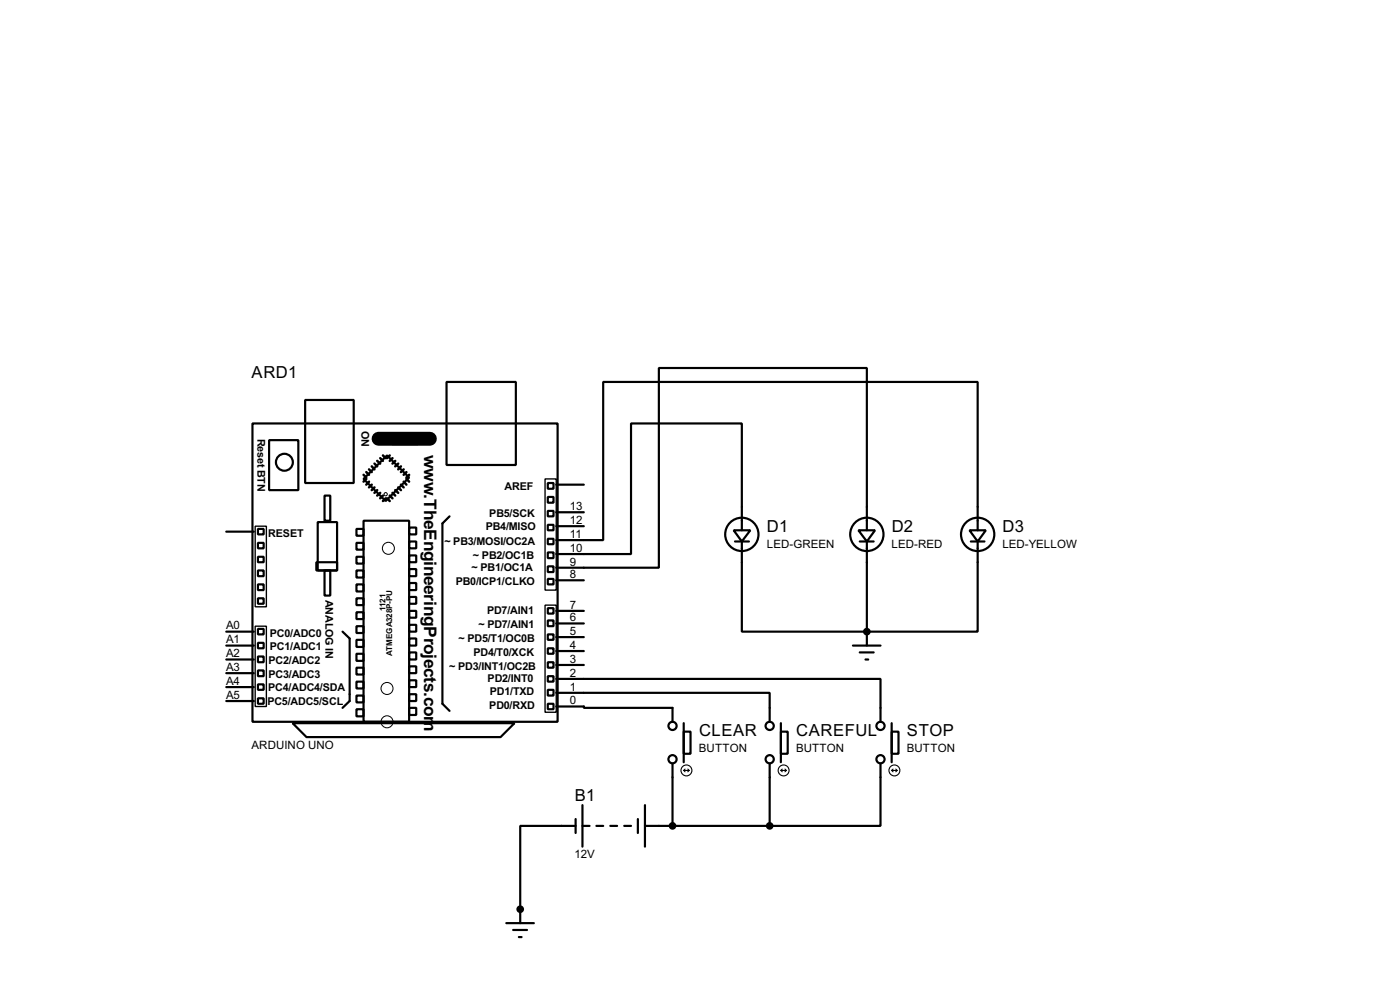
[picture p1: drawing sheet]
<svg xmlns="http://www.w3.org/2000/svg" width="256mm" height="180mm" viewBox="0 0 256 180" stroke-linecap="round" stroke-linejoin="round" font-family="sans-serif">
<g fill="none" stroke="#000" stroke-width=".4">
<path d="M46.3 77.5h55.9v54.6h-55.9zM55.9 73.2h8.9v15.2h-8.9zM71.9 79.3h4.6v2h-4.6zM81.8 69.9h12.7v15.2h-12.7zM41.5 97.3h5M47.3 99.4h1v1h-1zM47.3 96.8h1v1h-1zM49.3 80.6h5.4v9.1h-5.4zM58.2 95.6h3.6v8.8h-3.6zM59.5 90.7h1v4.6h-1zM65.3 96.8h1.3v1.3h-1.3zM65.3 99.4h1.3v1.2h-1.3z"/>
<path d="M66.6 95.3h8.4v36.8h-8.4zM70.9 83.4l4.1 4-4.3 4.3-4.1-4zM75 96.6h1.3v1.2h-1.3zM75 99.1h1.3v1.3h-1.3zM82.4 94.5l-1.3 1.3v33l1.3 1.3M100.4 88.4h1v1.1h-1zM100.4 93.5h1v1h-1zM100.4 96.1h1v1h-1zM100.4 98.6h1v1h-1zM100.4 91h1v1h-1zM101.9 96.3h5.1M101.9 93.8h5.1"/>
<path d="M101.9 88.7h5.1M134.4 97.1h3.1l-1.6 2zM134.7 99.1h2.5M135.9 97.1v-19.6h-20.3v23.9h-13.7M135.9 99.1v16.5h43.2v-16.5M157.3 97.1h3l-1.5 2zM157.5 99.1h2.6M158.8 97.1v-29.7h-38.1v36.5h-18.8M158.8 99.1v19.1M177.6 97.1h3l-1.5 2zM177.9 99.1h2.5M179.1 97.1v-27.2h-68.6v29h-8.6"/>
<path d="M41.5 118.2h5M41.5 115.6h5M47.3 104.4h1v1.1h-1zM47.3 109.5h1v1h-1zM47.3 107h1v1h-1zM47.3 101.9h1v1h-1zM47.3 115.1h1v1h-1zM47.3 117.7h1v1h-1zM58 102.9h3.8v1.5h-3.8zM59.5 104.4h1v4.6h-1zM62.8 115.6l1.3 1.3v11.4l-1.3 1.3M65.3 101.9h1.3v1.3h-1.3z"/>
<path d="M65.3 104.4h1.3v1.3h-1.3zM65.3 107h1.3v1.3h-1.3zM65.3 109.5h1.3v1.3h-1.3zM65.3 112.1h1.3v1.2h-1.3zM65.3 114.6h1.3v1.3h-1.3zM65.3 117.1h1.3v1.3h-1.3zM65.3 119.7h1.3v1.3h-1.3zM75 101.7h1.3v1.2h-1.3zM75 104.2h1.3v1.3h-1.3zM75 106.7h1.3v1.3h-1.3zM75 109.3h1.3v1.2h-1.3zM75 111.8h1.3v1.3h-1.3z"/>
<path d="M75 114.4h1.3v1.2h-1.3zM75 116.9h1.3v1.3h-1.3zM75 119.4h1.3v1.3h-1.3zM100.4 101.1h1v1.1h-1zM100.4 103.7h1v1h-1zM100.4 106h1v1h-1zM100.4 111.3h1v1h-1zM100.4 113.6h1v1h-1zM100.4 116.1h1v1h-1zM100.4 118.7h1v1h-1zM101.9 119.2h5.1M101.9 116.6h5.1"/>
<path d="M101.9 114.1h5.1M101.9 111.8h5.1M101.9 106.2h5.1M156.3 118.2h5M157.5 119.4h2.6M41.5 128.3h5M41.5 125.8h5M41.5 123.2h5M41.5 120.7h5M47.3 120.2h1v1h-1zM47.3 122.7h1v1.1h-1zM47.3 125.3h1v1h-1z"/>
<path d="M47.3 127.8h1v1h-1zM53.6 132.4h40.7l-2.6 2.5h-35.5zM65.3 122.2h1.3v1.3h-1.3zM65.3 124.8h1.3v1.2h-1.3zM65.3 127.3h1.3v1.3h-1.3zM65.3 129.8h1.3v1.3h-1.3zM75 122h1.3v1.2h-1.3zM75 124.5h1.3v1.3h-1.3zM75 127.1h1.3v1.2h-1.3zM75 129.6h1.3v1.3h-1.3zM100.4 121.2h1v1h-1zM100.4 123.8h1v1h-1z"/>
<path d="M100.4 126.3h1v1h-1zM100.4 128.8h1v1h-1zM101.9 129.3h5.1v.3h16.2v2.5M101.9 126.8h39.1v5.3M101.9 124.3h59.4v7.8M101.9 121.7h5.1M123.2 139.8v11.4M125.3 133.9h1.2v4.1h-1.2zM125.3 132.4v7.1M141 139.8v11.4M143.1 133.9h1.2v4.1h-1.2zM143.1 132.4v7.1"/>
<path d="M158.6 120.7h.5M161.3 139.8v11.4h-20.3M163.4 133.9h1.2v4.1h-1.2zM163.4 132.4v7.1M105.5 151.2h-10.2v17.8M105.5 149.9v2.6M106.7 151.2h1.3M106.7 147.4v7.6M109.3 151.2h1.2M111.8 151.2h1.3M114.4 151.2h1.2M116.9 149.9v2.6"/>
<path d="M118.2 151.2h22.8M118.2 147.4v7.6M92.8 169h5M94 170.2h2.6M95.1 171.5h.5"/>
<circle cx="52.1" cy="84.6" r="1.55"/>
<circle cx="135.9" cy="97.8" r="3.1"/>
<circle cx="158.8" cy="97.8" r="3.1"/>
<circle cx="179.1" cy="97.8" r="3.1"/>
<circle cx="123.2" cy="139" r=".75"/>
<circle cx="123.2" cy="132.9" r=".75"/>
<circle cx="141" cy="139" r=".75"/>
<circle cx="141" cy="132.9" r=".75"/>
<circle cx="161.3" cy="139" r=".75"/>
<circle cx="161.3" cy="132.9" r=".75"/>
</g>
<g fill="#000">
<circle cx="158.8" cy="115.6" r=".2"/>
<circle cx="95.3" cy="166.4" r=".2"/>
</g>
<path d="M69.4 80.3h9.4" fill="none" stroke="#000" stroke-width="2.6"/>
<g fill="none" stroke="#000" stroke-width=".45">
<path d="M66.6 86.9l.5 .5M67.1 86.4l.5 .5M67.1 87.7l-.5 .5M67.6 85.9l.5 .5M67.6 88.2l-.5 .5M68.1 85.4l.5 .5M68.1 88.7l-.5 .5M68.6 84.9l.5 .5M68.6 89.2l-.5 .5M69.1 84.4l.6 .5M69.1 89.7l-.5 .5M69.7 83.9l.5 .5"/>
<path d="M69.7 90.2l-.6 .5M70.2 83.4l.5 .5M70.2 90.7l-.5 .5M70.7 91.2l-.5 .5M70.9 91.2l.5 .5M71.4 90.7l.5 .5M71.4 83.4l-.5 .5M71.9 90.2l.5 .5M71.9 83.9l-.5 .5M72.4 89.7l.6 .5M72.4 84.4l-.5 .5M73 89.2l.5 .5"/>
<path d="M73 84.9l-.6 .5M73.5 88.7l.5 .5M73.5 85.4l-.5 .5M74 88.2l.5 .5M74 85.9l-.5 .5M74.5 87.7l.5 .5M74.5 86.4l-.5 .5M75 86.9l-.5 .5"/>
</g>
<g fill="none" stroke="#000" stroke-width=".18">
<circle cx="70.6" cy="90.5" r=".3"/>
<circle cx="71.1" cy="100.4" r="1.1"/>
<circle cx="70.9" cy="132.1" r="1.1"/>
<circle cx="70.9" cy="126" r="1.1"/>
</g>
<path d="M46.8 96.3h2v14.8h-2zM99.9 87.7h2v20.3h-2zM46.8 114.6h2v14.7h-2zM99.9 110.8h2v19.6h-2z" fill="none" stroke="#000" stroke-width=".25"/>
<g fill="#000" stroke="#000" stroke-width=".4">
<circle cx="158.8" cy="115.6" r=".5"/>
<circle cx="123.2" cy="151.2" r=".5"/>
<circle cx="141" cy="151.2" r=".5"/>
<circle cx="95.3" cy="166.4" r=".5"/>
</g>
<g fill="none" stroke="#000" stroke-width=".2">
<path d="M125.3 141h1M125.3 141l.2 .3M125.5 140.8l-.2 .2M126 140.8l.3 .2M126.3 141l-.3 .3M143.1 141h1M143.1 141l.2 .3M143.3 140.8l-.2 .2M143.8 140.8l.3 .2M144.1 141l-.3 .3M163.4 141h1M163.4 141l.2 .3"/>
<path d="M163.6 140.8l-.2 .2M164.1 140.8l.3 .2M164.4 141l-.3 .3"/>
<circle cx="125.7" cy="141" r="1"/>
<circle cx="143.5" cy="141" r="1"/>
<circle cx="163.8" cy="141" r="1"/>
</g>
<g font-size="3.6">
<text x="77.7" y="83.3" transform="rotate(90 77.7 83.3)">w</text>
<text x="77.7" y="90.5" transform="rotate(90 77.7 90.5)">.TheEngineeringProjects.com</text>
</g>
<g font-size="3.4">
<text x="46.1" y="69.1">ARD1</text>
<text x="140.5" y="97.3">D1</text>
<text x="163.4" y="97.3">D2</text>
<text x="183.7" y="97.3">D3</text>
<text x="128.1" y="134.7">CLEAR</text>
<text x="145.9" y="134.7">CAREFUL</text>
<text x="166.2" y="134.7">STOP</text>
<text x="105.3" y="146.6">B1</text>
</g>
<g font-size="2.4">
<text x="104.4" y="95.9">12</text>
<text x="104.4" y="93.4">13</text>
<text x="104.4" y="101">10</text>
<text x="104.4" y="98.5">11</text>
<text x="140.5" y="100.3">LED-GREEN</text>
<text x="163.3" y="100.3">LED-RED</text>
<text x="183.6" y="100.3">LED-YELLOW</text>
<text x="104.4" y="105.8">8</text>
<text x="104.4" y="103.5">9</text>
<text x="104.4" y="113.7">6</text>
<text x="104.4" y="111.4">7</text>
<text x="41.4" y="117.8">A1</text>
<text x="41.4" y="115.2">A0</text>
<text x="104.4" y="118.8">4</text>
<text x="104.4" y="116.2">5</text>
<text x="41.4" y="125.4">A4</text>
<text x="41.4" y="122.8">A3</text>
<text x="41.4" y="120.3">A2</text>
<text x="104.4" y="123.9">2</text>
<text x="104.4" y="121.3">3</text>
<text x="41.4" y="127.9">A5</text>
<text x="104.4" y="128.9">0</text>
<text x="104.4" y="126.4">1</text>
<text x="46.1" y="137">ARDUINO UNO</text>
<text x="128" y="137.6">BUTTON</text>
<text x="145.8" y="137.6">BUTTON</text>
<text x="166.1" y="137.6">BUTTON</text>
<text x="105.3" y="157.1">12V</text>
</g>
<g font-size="2.2">
<text x="47.2" y="80.3" transform="rotate(90 47.2 80.3)">Reset BTN</text>
<text x="66.2" y="78.9" transform="rotate(90 66.2 78.9)">ON</text>
<text x="92.4" y="89.6">AREF</text>
<text x="89.6" y="94.7">PB5/SCK</text>
<text x="49.1" y="98.2">RESET</text>
<text x="81.4" y="99.8">~ PB3/MOSI/OC2A</text>
<text x="89" y="97">PB4/MISO</text>
<text x="83.5" y="107.1">PB0/ICP1/CLKO</text>
<text x="86.4" y="104.6">~ PB1/OC1A</text>
<text x="86.7" y="102.3">~ PB2/OC1B</text>
<text x="59.6" y="109.7" transform="rotate(90 59.6 109.7)">ANALOG IN</text>
<text x="89.2" y="112.5">PD7/AIN1</text>
<text x="49.4" y="119.1">PC1/ADC1</text>
<text x="49.4" y="116.5">PC0/ADC0</text>
<text x="84" y="117.5">~ PD5/T1/OC0B</text>
<text x="87.7" y="115">~ PD7/AIN1</text>
<text x="49.2" y="124.1">PC3/ADC3</text>
<text x="49.2" y="121.6">PC2/ADC2</text>
<text x="82.3" y="122.6">~ PD3/INT1/OC2B</text>
<text x="86.7" y="120.1">PD4/T0/XCK</text>
<text x="89.3" y="124.9">PD2/INT0</text>
<text x="49" y="129">PC5/ADC5/SCL</text>
<text x="49.1" y="126.4">PC4/ADC4/SDA</text>
<text x="89.6" y="129.7">PD0/RXD</text>
<text x="89.7" y="127.2">PD1/TXD</text>
</g>
<g font-size="1.7">
<text x="70.6" y="111.8" transform="rotate(-90 70.6 111.8)">1121</text>
<text x="71.9" y="120.1" transform="rotate(-90 71.9 120.1)">ATMEGA328P-PU</text>
</g>
</svg>
